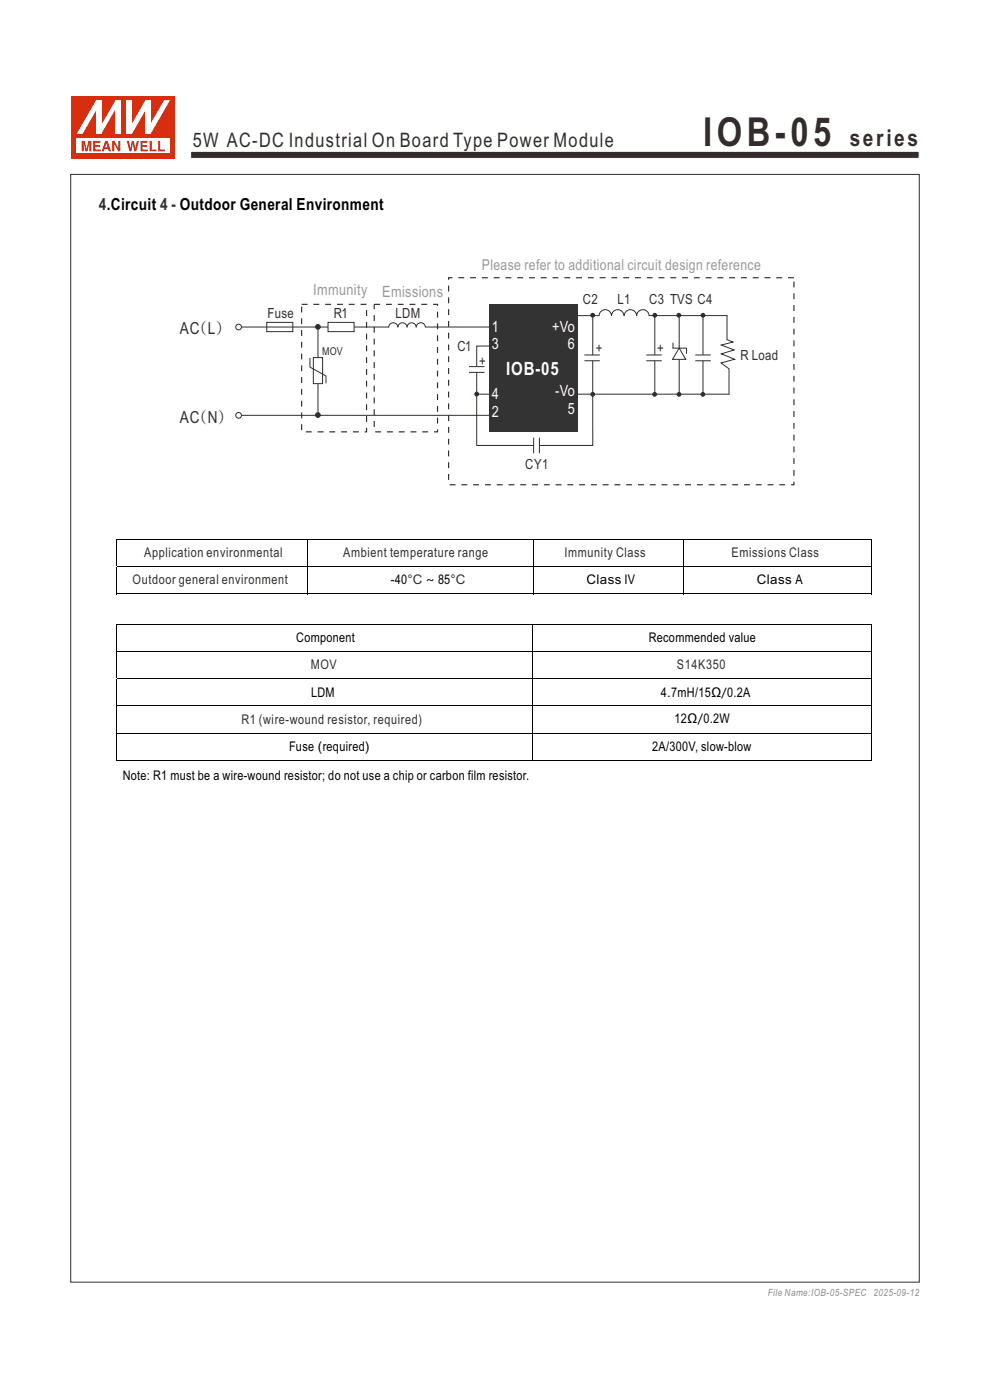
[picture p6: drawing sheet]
<svg xmlns="http://www.w3.org/2000/svg" width="210mm" height="297mm" viewBox="0 0 210 297" stroke-linecap="round" stroke-linejoin="round" font-family="sans-serif">
<path d="M40.4 32.1h154.6v1.5h-154.6z" fill-rule="evenodd" fill="#332c2b" stroke="#fefefe" stroke-width=".21"/>
<path d="M15.2 20.4h22v13.2h-22z" fill-rule="evenodd" fill="#d62e0f"/>
<path d="M16.3 29.4h19.8v3.1h-19.8z" fill-rule="evenodd" fill="#fefefe"/>
<g fill="#d62e0f">
<path d="M26.9 29.9h.4l.4 1.6 .3-1.6h.4l.3 1.6 .3-1.6h.5l-.6 2.2h-.4l-.3-1.7-.3 1.7h-.4z" fill-rule="evenodd"/>
<path d="M29.8 29.9h1.5v.4h-1.1v.5h1v.3h-1v.6h1.1v.4h-1.5z" fill-rule="evenodd"/>
<path d="M31.7 29.9h.5v1.8h1v.4h-1.5z" fill-rule="evenodd"/>
<path d="M33.5 29.9h.5v1.8h1v.4h-1.5z" fill-rule="evenodd"/>
<path d="M17.3 29.9h.7l.4 1.7 .3-1.7h.7v2.2h-.4v-1.8l-.4 1.8h-.5l-.4-1.8v1.8h-.4z" fill-rule="evenodd"/>
<path d="M19.8 29.9h1.5v.4h-1.1v.5h1v.3h-1v.6h1.2v.4h-1.6z" fill-rule="evenodd"/>
<path d="M22.6 30.4l.2 .9h-.5zM22.3 29.9l-.7 2.2h.4l.2-.4h.7l.2 .4h.5l-.8-2.2z" fill-rule="evenodd"/>
<path d="M23.8 29.9h.5l.8 1.5v-1.5h.4v2.2h-.4l-.9-1.6v1.6h-.4z" fill-rule="evenodd"/>
</g>
<g fill="#fff">
<path d="M24.5 21.3h1.1v7.1h-1.1z" fill-rule="evenodd"/>
<path d="M24.5 21.3h1.1l-4.1 7.1h-1.1z" fill-rule="evenodd"/>
<path d="M20.4 21.3h1.1v7.1h-1.1z" fill-rule="evenodd"/>
<path d="M20.4 21.3h1.1v.3l-4 6.8h-1.2z" fill-rule="evenodd"/>
<path d="M30.8 21.3h1.1v7.1h-1.1z" fill-rule="evenodd"/>
<path d="M34.8 21.3h1.3l-4.2 7.1h-1v-.3z" fill-rule="evenodd"/>
<path d="M26.9 21.3h1.1v7.1h-1.1z" fill-rule="evenodd"/>
<path d="M30.8 21.3h1.1v.2l-3.9 6.9h-1.1v-.3z" fill-rule="evenodd"/>
</g>
<path d="M184.7 114.3h.2v.2h-.2zM184.7 125.9h.2v.2h-.2zM184.7 132.3h.2v.2h-.2zM184.7 161.3h.2v.1h-.2z" fill="#000"/>
<g fill="none" stroke="#000" stroke-width=".21">
<path d="M24.7 114.4h160.2M24.8 114.5v5.6M65.2 114.5v5.6M113.2 114.5v5.6M145 114.5v5.6M184.8 114.5v5.6M24.7 126h40.4M24.7 120.2h160.2M24.7 132.4h160.2M24.7 138.2h160.2M24.8 120.3v5.8M24.8 132.5v5.6"/>
<path d="M24.8 138.2v5.7M65.2 120.3v5.8M65.2 126h47.9M113 132.5v5.6M113 138.2v5.7M113.2 120.3v5.8M113.3 126h31.6M145 120.3v5.8M145.1 126h39.6M184.8 120.3v5.8M184.8 132.5v5.6M184.8 138.2v5.7"/>
<path d="M24.7 144h160.2M24.7 149.8h160.2M24.7 155.5h160.2M24.8 144v5.7M24.8 149.8v5.7M24.8 155.6v5.8M113 144v5.7M113 149.8v5.7M113 155.6v5.8M184.8 144v5.7M184.8 149.8v5.7M184.8 155.6v5.8"/>
<path d="M24.7 161.3h160"/>
</g>
<path d="M67.4 69.3v18.7" fill="none" stroke="#332c2b" stroke-width=".21"/>
<circle cx="67.4" cy="69.3" r=".5" fill="#332c2b" stroke="#332c2b" stroke-width=".21"/>
<path d="M66.5 75.9h1.9v5.5h-1.9z" fill-rule="evenodd" fill="#fff" stroke="#332c2b" stroke-width=".21"/>
<path d="M65.7 75.9v2l3.5 1.9v1.5" fill="none" stroke="#332c2b" stroke-width=".21"/>
<circle cx="67.4" cy="88" r=".5" fill="#332c2b" stroke="#332c2b" stroke-width=".21"/>
<path d="M103.7 64.6h18.8v27h-18.8z" fill-rule="evenodd" fill="#333"/>
<path d="M64 64.6h13.8v27h-13.8zM79.4 64.6h13.4v27h-13.4z" fill="none" stroke="#332c2b" stroke-width=".25" stroke-dasharray="1.2 1.2" stroke-linecap="butt"/>
<g fill="none" stroke="#332c2b" stroke-width=".21">
<path d="M51.2 69.4h31.3M56.6 68.4h5.5v2h-5.5zM99.5 77.8h3.3M99.5 79h3.3M101.1 79.1v15.4h12.1M103.8 73.4h-2.7v4.4M122.5 67h3.2v8.4M125.7 76.5v18h-11.3M51.2 88.1h52.7M101 83.6h2.8"/>
<circle cx="50.6" cy="69.4" r=".61"/>
<circle cx="50.6" cy="88.1" r=".61"/>
</g>
<circle cx="101.1" cy="83.6" r=".4" fill="#332c2b" stroke="#332c2b" stroke-width=".21"/>
<path d="M69.6 68.4h5.5v2h-5.5z" fill-rule="evenodd" fill="#fff" stroke="#332c2b" stroke-width=".21"/>
<g fill="none" stroke="#332c2b" stroke-width=".21">
<path d="M82.5 69.4a.97 .97 0 0 1 .9-.9 .97 .97 0 0 1 1 .9 .97 .97 0 0 1 1-.9 .97 .97 0 0 1 .9 .9 .97 .97 0 0 1 1-.9 .97 .97 0 0 1 1 .9 .97 .97 0 0 1 1-.9 .97 .97 0 0 1 .9 .9M90.2 69.4h13.7M125.8 67h1.3"/>
<circle cx="128.4" cy="67" r="1.32"/>
<circle cx="131" cy="67" r="1.32"/>
<circle cx="133.7" cy="67" r="1.32"/>
<circle cx="136.4" cy="67" r="1.32"/>
</g>
<path d="M95.2 58.9h73.2v43.9h-73.2z" fill="none" stroke="#332c2b" stroke-width=".25" stroke-dasharray="1.2 1.2" stroke-linecap="butt"/>
<path d="M126.9 67h11.4v1.6h-11.4z" fill-rule="evenodd" fill="#fff"/>
<g fill="none" stroke="#332c2b" stroke-width=".21">
<path d="M124 75.3h3.3M124 76.5h3.3M137.1 75.3h3.3M137.1 76.5h3.3M137.7 67h16.6M138.9 67v8.3M138.9 76.5v7.1M142.7 73.9h2.9v1.2M142.8 72.7v1.2M144.1 73.8l1.4 2.4h-2.8zM144.1 66.9v7M144.1 76.2v7.4"/>
<path d="M147.5 75.3h3.3M147.5 76.5h3.3M149.1 66.9v8.4M149.1 76.5v7.1M154.2 66.9v5.2l1.3 .5-2.5 .6 2.7 1-2.7 .9 2.8 1.1-2.8 .8 1.6 1.2v5.5M113.2 92.9v3.2M114.4 92.9v3.2M122.5 83.6h32.2"/>
</g>
<g fill="#332c2b" stroke="#332c2b" stroke-width=".21">
<circle cx="125.7" cy="66.9" r=".4"/>
<circle cx="138.9" cy="66.9" r=".4"/>
<circle cx="144" cy="66.9" r=".4"/>
<circle cx="149.1" cy="66.9" r=".4"/>
<circle cx="125.7" cy="83.7" r=".4"/>
<circle cx="138.9" cy="83.7" r=".4"/>
<circle cx="144" cy="83.7" r=".4"/>
<circle cx="149.1" cy="83.7" r=".4"/>
</g>
<path d="M15 37h180v235h-180z" fill="none" stroke="#332c2b" stroke-width=".21"/>
<text font-size="8.5" fill="#332c2b" x="149.2" y="31">IOB-05</text>
<text font-size="4.9" fill="#332c2b" x="180.2" y="31">series</text>
<text font-size="4.2" fill="#332c2b" x="40.9" y="31.1">5W AC-DC Industrial On Board Type Power Module</text>
<text font-size="3.9" fill="#fefefe" x="107.4" y="79.5">IOB-05</text>
<g font-size="3.5" fill="#332c2b">
<text x="20.9" y="44.5">4.Circuit 4 - Outdoor General Environment</text>
<text x="38.2" y="70.8">AC(L)</text>
<text x="38.2" y="89.7">AC(N)</text>
</g>
<g font-size="3.3" fill="#999">
<text x="66.5" y="62.7">Immunity</text>
<text x="81.1" y="63">Emissions</text>
</g>
<g font-size="3.3" fill="#fff">
<text x="104.4" y="70.4">1</text>
<text x="117.1" y="70.4">+Vo</text>
<text x="104.4" y="74.1">3</text>
<text x="120.5" y="74.1">6</text>
<text x="104.4" y="84.7">4</text>
<text x="104.4" y="88.5">2</text>
<text x="117.8" y="84.1">-Vo</text>
<text x="120.5" y="87.8">5</text>
</g>
<text font-size="3.2" fill="#999" x="102.2" y="57.4">Please refer to additional circuit design reference</text>
<g font-size="3" fill="#332c2b">
<text x="123.6" y="64.4">C2</text>
<text x="131" y="64.4">L1</text>
<text x="137.7" y="64.4">C3 TVS C4</text>
<text x="56.7" y="67.4">Fuse</text>
<text x="70.8" y="67.4">R1</text>
<text x="83.9" y="67.4">LDM</text>
<text x="97" y="74.5">C1</text>
<text x="101.7" y="77.6">+</text>
<text x="126.4" y="74.8">+</text>
<text x="139.4" y="74.8">+</text>
<text x="157.1" y="76.4">R Load</text>
<text x="111.4" y="99.4">CY1</text>
</g>
<g font-size="2.8" fill="#332c2b">
<text x="30.6" y="118.2">Application environmental</text>
<text x="72.8" y="118.2">Ambient temperature range</text>
<text x="119.7" y="118.2">Immunity Class</text>
<text x="155.2" y="118.2">Emissions Class</text>
<text x="28.1" y="124">Outdoor general environment</text>
<text x="65.9" y="142">MOV</text>
<text x="143.6" y="142">S14K350</text>
<text x="51.2" y="153.5">R1 (wire-wound resistor, required)</text>
</g>
<g font-size="2.8">
<text x="82.9" y="124">-40°C ~ 85°C</text>
<text x="124.4" y="124">Class IV</text>
<text x="160.6" y="124">Class A</text>
<text x="62.8" y="136.2">Component</text>
<text x="137.6" y="136.2">Recommended value</text>
<text x="66" y="147.8">LDM</text>
<text x="140.1" y="147.8">4.7mH/15Ω/0.2A</text>
<text x="143.1" y="153.4">12Ω/0.2W</text>
<text x="61.3" y="159.4">Fuse (required)</text>
<text x="138.3" y="159.4">2A/300V, slow-blow</text>
<text x="26" y="165.5">Note: R1 must be a wire-wound resistor; do not use a chip or carbon film resistor.</text>
</g>
<text font-size="2.3" fill="#332c2b" x="68.3" y="75.4">MOV</text>
<text font-size="2.1" fill="#8b8b8c" x="162.9" y="275">File Name:IOB-05-SPEC 2025-09-12</text>
</svg>
